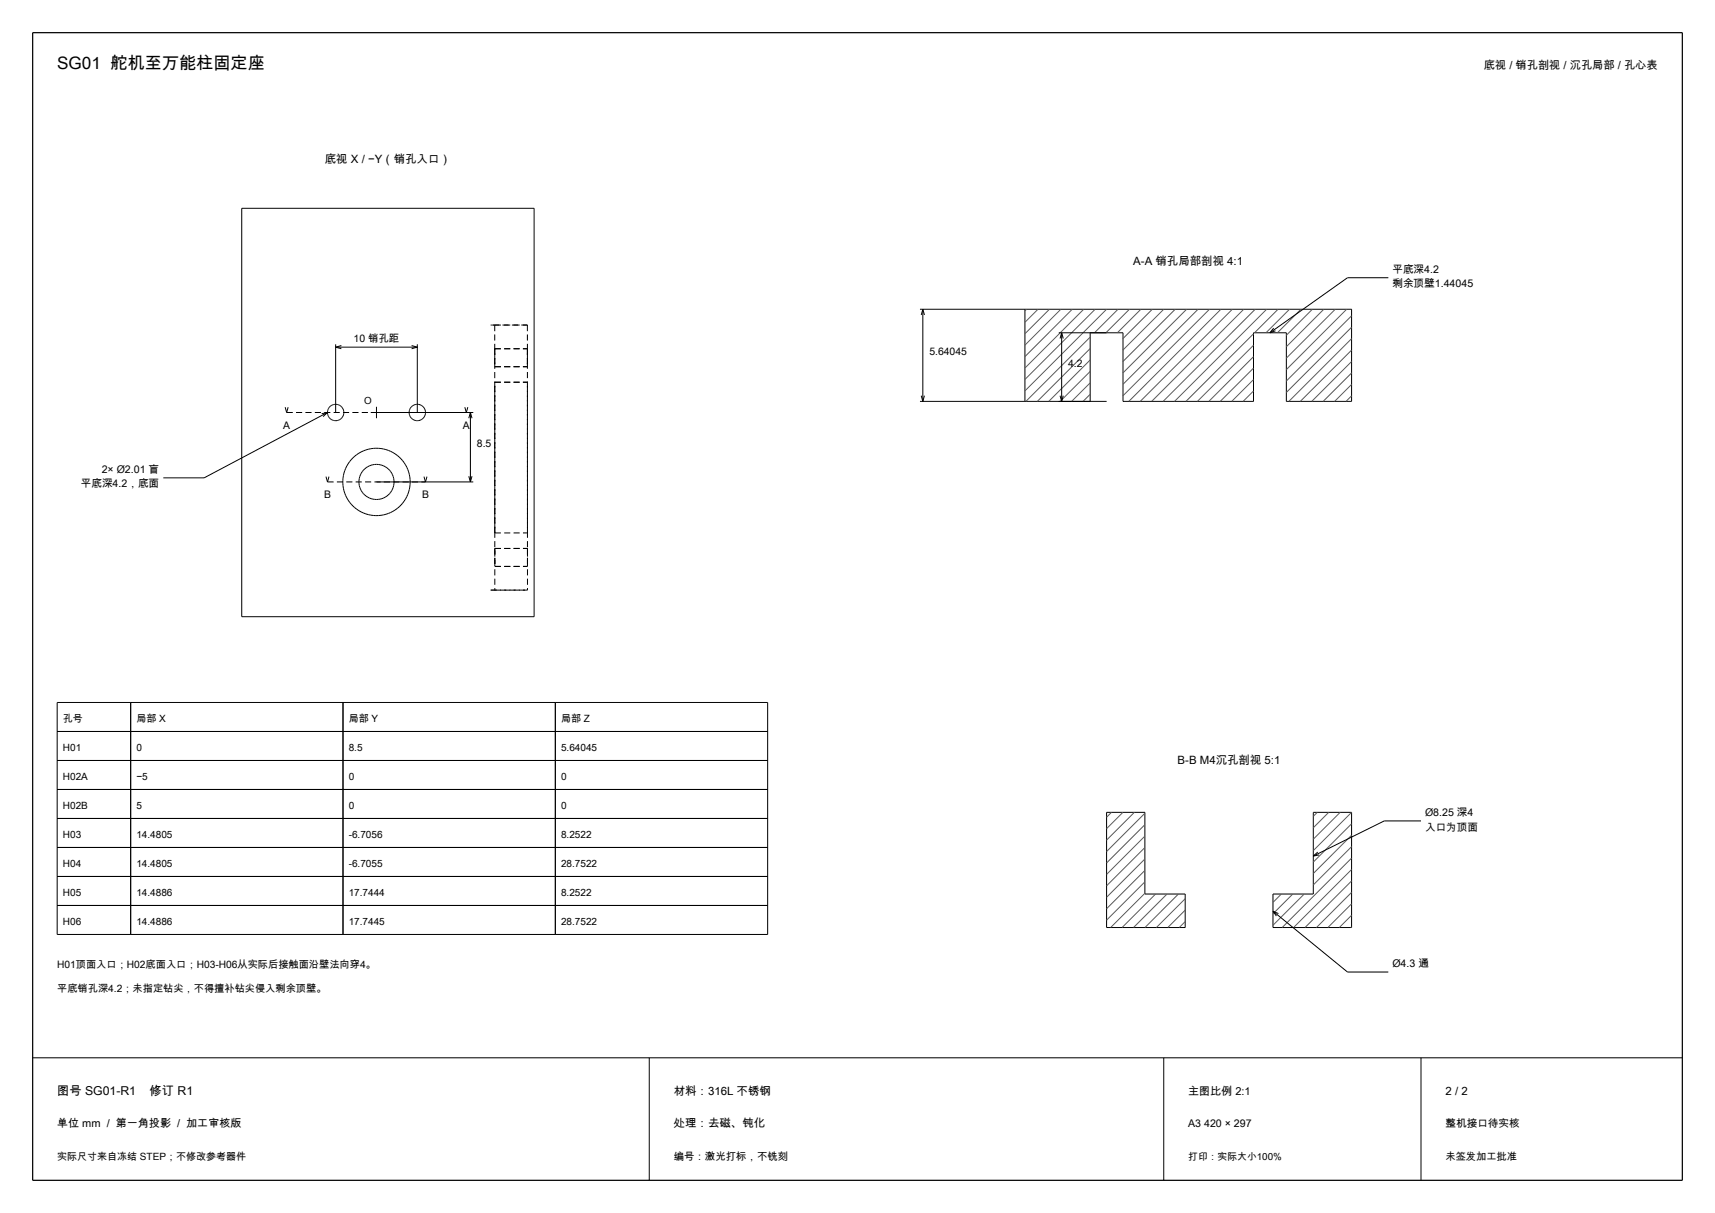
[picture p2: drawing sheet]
<svg xmlns="http://www.w3.org/2000/svg" width="420mm" height="297mm" viewBox="0 0 420 297" stroke-linecap="round" stroke-linejoin="round" font-family="sans-serif">
<path d="M8 8h404v281h-404z" fill="none" stroke="#000" stroke-width=".3"/>
<path d="M8 259h404" fill="none" stroke="#000" stroke-width=".25"/>
<g fill="none" stroke="#000" stroke-width=".24">
<path d="M59.2 51h71.6v100h-71.6zM225.3 75.7h105.7v22.6h-16v-16.8h-8v16.8h-32v-16.8h-15.7M226 75.7v22.6M226 75.7l-.4 1.4M226 75.7l.4 1.4M251 75.7v22.6M340 68h-10l-19 13.5M69.8 99.7l.4 1.3 .4-1.3M82.2 84.3v16.7M82.2 85h20M82.2 85l1.4 .4M83.6 84.6l-1.4 .4"/>
<path d="M92.2 99.6v2.8M100.8 84.6l1.4 .4M102.2 84.3v16.7M102.2 85l-1.4 .4M113.8 99.7l.4 1.3 .4-1.3M225.3 98.3h45.7M225.6 96.9l.4 1.4M226.4 96.9l-.4 1.4M259.6 96.9l.4 1.4M260 81.5v16.8M260 81.5l-.4 1.4M260 81.5l.4 1.4"/>
<path d="M260.4 96.9l-.4 1.4M267 81.5v16.8M311.9 80.4l-.9 1.1M312.4 81l-1.4 .5M79.8 116.7l.4 1.3 .4-1.3M80.2 101l-30.2 16h-10M80.2 101l-1.4 .3M80.2 101l-1.1 1M90.8 101h25.1M92.2 118h23.7M103.8 116.7l.4 1.3 .4-1.3M114.8 116.6l.4 1.4"/>
<path d="M115.2 101v17M115.2 101l-.4 1.4M115.2 101l.4 1.4M115.6 116.6l-.4 1.4M14 179.1h174M14 172h174v56.8h-174zM32 172v56.8M84 172v56.8M136 172v56.8M14 186.2h174M14 193.3h174M271 198.9h9.4v20h9.9v8.2h-19.3z"/>
<path d="M321.6 198.9h9.4v28.2h-19.2v-8.2h9.8zM14 200.4h174M14 207.5h174M14 214.6h174M322.7 208.6l-1.1 1M323.1 209.3l-1.5 .3M348 201h-9l-17.4 8.6M14 221.7h174M311.8 223.1l18.2 14.9h10M311.8 223.1l.8 1.2M311.8 223.1l1.3 .6M159 259v30"/>
<path d="M285 259v30M348 259v30"/>
<circle cx="82.2" cy="101" r="2.01"/>
<circle cx="92.2" cy="118" r="4.3"/>
<circle cx="102.2" cy="101" r="2.01"/>
</g>
<g fill="none" stroke="#000" stroke-width=".24" stroke-dasharray="1.5 .8" stroke-linecap="butt">
<path d="M120.2 79.6h.1M120.3 79.6h.1M120.4 79.6h.1M120.5 79.6h.1M120.6 79.6h.1M120.7 79.6h.1M120.8 79.6h.1M120.9 79.6h.1M121 79.6h.1M121.1 79.6h.1M121.2 79.6h8M121.2 79.6v64.9"/>
<path d="M129.2 79.6h-9M129.2 79.6v64.9M121.2 85.4v4.4M121.2 85.4h8M121.2 89.8h8M121.2 93.6h8M129.2 85.4v4.4M70.2 101h44M80.2 118h24M84 118.3v-.6M84 117.7v-.6M84 118.9v-.6"/>
<path d="M84 117.1l.1-.7M84.1 119.6l-.1-.7M84.1 116.4l.1-.6M84.2 115.8l.2-.6M84.4 115.2l.3-.5M84.7 114.7l.2-.6M84.9 114.1l.3-.5M85.2 113.6l.4-.5M85.6 113.1l.4-.5M86 112.6l.4-.5M86.4 112.1l.5-.4M86.9 111.7l.5-.4"/>
<path d="M87.4 111.3l.5-.3M87.9 111l.5-.3M88.4 110.7l.6-.3M89 110.4l.6-.2M89.6 110.2l.6-.2M90.2 110l.6-.1M90.8 109.9l.6-.1M91.4 109.8h.6M92 109.8h.7M92.7 109.8h.6M93.3 109.8l.6 .1M93.9 109.9l.6 .2"/>
<path d="M94.5 110.1l.6 .2M95.1 110.3l.6 .2M95.7 110.5l.5 .3M96.2 110.8l.6 .3M96.8 111.1l.5 .4M97.3 111.5l.5 .4M97.8 111.9l.4 .4M98.2 112.3l.4 .5M98.6 112.8l.4 .5M99 113.3l.3 .5M99.3 113.8l.3 .6M99.6 114.4l.3 .6"/>
<path d="M99.9 115l.2 .5M100.1 115.5l.1 .6M100.2 119.9l-.1 .6M100.2 116.1l.2 .7M100.4 119.2l-.2 .7M100.4 116.8v.6M100.4 118.6v.6M100.4 117.4l.1 .6M100.5 118l-.1 .6M84.2 120.2l-.1-.6M84.4 120.8l-.2-.6M84.7 121.3l-.3-.5"/>
<path d="M84.9 121.9l-.2-.6M85.2 122.4l-.3-.5M85.6 122.9l-.4-.5M86 123.4l-.4-.5M86.4 123.9l-.4-.5M86.9 124.3l-.5-.4M87.4 124.7l-.5-.4M87.9 125l-.5-.3M88.4 125.3l-.5-.3M89 125.6l-.6-.3M89.6 125.8l-.6-.2M90.2 126l-.6-.2"/>
<path d="M90.8 126.1l-.6-.1M91.4 126.2l-.6-.1M92 126.2h-.6M92.7 126.2h-.7M93.3 126.2h-.6M93.9 126.1l-.6 .1M94.5 125.9l-.6 .2M95.1 125.7l-.6 .2M95.7 125.5l-.6 .2M96.2 125.2l-.5 .3M96.8 124.9l-.6 .3M97.3 124.5l-.5 .4"/>
<path d="M97.8 124.1l-.5 .4M98.2 123.7l-.4 .4M98.6 123.2l-.4 .5M99 122.7l-.4 .5M99.3 122.2l-.3 .5M99.6 121.6l-.3 .6M99.9 121l-.3 .6M100.1 120.5l-.2 .5M121.2 130.5v-36.9M121.2 130.5h8M121.2 134.3v4.4M121.2 134.3h8"/>
<path d="M121.2 138.7h8M129.2 130.5v-36.9M129.2 134.3v4.4M120.2 144.5h9M120.2 144.5h.1M120.3 144.5h.1M120.4 144.5h.1M120.5 144.5h.1M120.6 144.5h.1M120.7 144.5h.1M120.8 144.5h.1M120.9 144.5h.1"/>
<path d="M121 144.5h.1M121.1 144.5h.1M121.2 144.5h8"/>
</g>
<g fill="none" stroke="#595959" stroke-width=".24">
<path d="M251.4 75.7l-.4 .4M254.2 75.7l-3.2 3.2M257 75.7l-6 6M259.8 75.7l-8.8 8.8M262.6 75.7l-11.6 11.6M265.4 75.7l-14.4 14.4M268.2 75.7l-17.2 17.2M271 75.7l-20 20M273.8 75.7l-5.8 5.8M276.6 75.7l-5.8 5.8M279.4 75.7l-5.8 5.8M282.2 75.7l-7.2 7.2"/>
<path d="M285 75.7l-10 10M287.8 75.7l-12.8 12.8M290.6 75.7l-15.6 15.6M293.4 75.7l-18.4 18.4M296.2 75.7l-21.2 21.2M299 75.7l-22.6 22.6M301.8 75.7l-22.6 22.6M304.6 75.7l-22.6 22.6M307.4 75.7l-22.6 22.6M310.2 75.7l-22.6 22.6M313 75.7l-5.8 5.8M315.8 75.7l-5.8 5.8"/>
<path d="M318.6 75.7l-5.8 5.8M321.4 75.7l-6.4 6.4M324.2 75.7l-9.2 9.2M327 75.7l-12 12M329.8 75.7l-14.8 14.8M331 77.3l-16 16M267 82.5l-15.8 15.8M267 85.3l-13 13M267 88.1l-10.2 10.2M267 90.9l-7.4 7.4M267 93.7l-4.6 4.6M267 96.5l-1.8 1.8"/>
<path d="M307 81.7l-16.6 16.6M307 84.5l-13.8 13.8M307 87.3l-11 11M307 90.1l-8.2 8.2M307 92.9l-5.4 5.4M307 95.7l-2.6 2.6M331 80.1l-16 16M331 82.9l-15.4 15.4M331 85.7l-12.6 12.6M331 88.5l-9.8 9.8M331 91.3l-7 7M331 94.1l-4.2 4.2"/>
<path d="M331 96.9l-1.4 1.4M272.2 198.9l-1.2 1.2M275 198.9l-4 4M277.8 198.9l-6.8 6.8M280.4 199.1l-9.4 9.4M322.6 198.9l-1 1M325.4 198.9l-3.8 3.8M328.2 198.9l-6.6 6.6M331 198.9l-9.4 9.4M280.4 201.9l-9.4 9.4M280.4 204.7l-9.4 9.4M280.4 207.5l-9.4 9.4"/>
<path d="M280.4 210.3l-9.4 9.4M280.4 213.1l-9.4 9.4M280.4 215.9l-9.4 9.4M280.4 218.7l-8.4 8.4M283 218.9l-8.2 8.2M285.8 218.9l-8.2 8.2M288.6 218.9l-8.2 8.2M313.8 218.9l-2 2M316.6 218.9l-4.8 4.8M319.4 218.9l-7.6 7.6M331 201.7l-9.4 9.4M331 204.5l-9.4 9.4"/>
<path d="M331 207.3l-9.4 9.4M331 210.1l-17 17M331 212.9l-14.2 14.2M331 215.7l-11.4 11.4M331 218.5l-8.6 8.6M290.3 220l-7.1 7.1M290.3 222.8l-4.3 4.3M290.3 225.6l-1.5 1.5M331 221.3l-5.8 5.8M331 224.1l-3 3M331 226.9l-.2 .2"/>
</g>
<text font-size="4.2" x="14" y="17">SG01 舵机至万能柱固定座</text>
<g font-size="3">
<text x="14" y="268">图号 SG01-R1</text>
<text x="36.7" y="268">修订 R1</text>
</g>
<g font-size="2.8">
<text x="363.4" y="17">底视 / 销孔剖视 / 沉孔局部 / 孔心表</text>
<text x="79.6" y="40">底视 X / −Y（销孔入口）</text>
<text x="277.5" y="65">A-A 销孔局部剖视 4:1</text>
<text x="288.4" y="187">B-B M4沉孔剖视 5:1</text>
<text x="165" y="268">材料：316L 不锈钢</text>
<text x="354" y="268">2 / 2</text>
<text x="165" y="276">处理：去磁、钝化</text>
</g>
<g font-size="2.7">
<text x="291" y="268">主图比例 2:1</text>
<text x="14" y="276">单位 mm / 第一角投影 / 加工审核版</text>
</g>
<g font-size="2.6">
<text x="341" y="66.7">平底深4.2</text>
<text x="341" y="70.4">剩余顶壁1.44045</text>
<text x="19.8" y="119.4">平底深4.2，底面</text>
<text x="24.9" y="115.8">2× Ø2.01 盲</text>
<text x="349" y="199.7">Ø8.25 深4</text>
<text x="349" y="203.3">入口为顶面</text>
<text x="341" y="236.8">Ø4.3 通</text>
<text x="291" y="276">A3 420 × 297</text>
<text x="354" y="276">整机接口待实核</text>
</g>
<g font-size="2.5">
<text x="86.6" y="83.8">10 销孔距</text>
<text x="227.6" y="87">5.64045</text>
<text x="261.6" y="89.9">4.2</text>
<text x="69.3" y="105">A</text>
<text x="113.3" y="105">A</text>
<text x="116.8" y="109.5">8.5</text>
<text x="79.3" y="122">B</text>
<text x="103.3" y="122">B</text>
<text x="15.4" y="176.8">孔号</text>
<text x="33.4" y="176.8">局部 X</text>
<text x="85.4" y="176.8">局部 Y</text>
<text x="137.4" y="176.8">局部 Z</text>
<text x="15.4" y="183.9">H01</text>
<text x="33.4" y="183.9">0</text>
<text x="85.4" y="183.9">8.5</text>
<text x="137.4" y="183.9">5.64045</text>
<text x="15.4" y="191">H02A</text>
<text x="33.4" y="191">−5</text>
<text x="85.4" y="191">0</text>
<text x="137.4" y="191">0</text>
<text x="15.4" y="198.1">H02B</text>
<text x="33.4" y="198.1">5</text>
<text x="85.4" y="198.1">0</text>
<text x="137.4" y="198.1">0</text>
<text x="15.4" y="205.2">H03</text>
<text x="33.4" y="205.2">14.4805</text>
<text x="85.4" y="205.2">-6.7056</text>
<text x="137.4" y="205.2">8.2522</text>
<text x="15.4" y="212.3">H04</text>
<text x="33.4" y="212.3">14.4805</text>
<text x="85.4" y="212.3">-6.7055</text>
<text x="137.4" y="212.3">28.7522</text>
<text x="15.4" y="219.4">H05</text>
<text x="33.4" y="219.4">14.4886</text>
<text x="85.4" y="219.4">17.7444</text>
<text x="137.4" y="219.4">8.2522</text>
<text x="15.4" y="226.5">H06</text>
<text x="33.4" y="226.5">14.4886</text>
<text x="85.4" y="226.5">17.7445</text>
<text x="137.4" y="226.5">28.7522</text>
<text x="14" y="237">H01顶面入口；H02底面入口；H03-H06从实际后接触面沿壁法向穿4。</text>
<text x="14" y="243">平底销孔深4.2；未指定钻尖，不得擅补钻尖侵入剩余顶壁。</text>
<text x="14" y="284">实际尺寸来自冻结 STEP；不修改参考器件</text>
<text x="165" y="284">编号：激光打标，不铣刻</text>
<text x="354" y="284">未签发加工批准</text>
</g>
<g font-size="2.4">
<text x="89.2" y="99">O</text>
<text x="291" y="284">打印：实际大小100%</text>
</g>
</svg>
